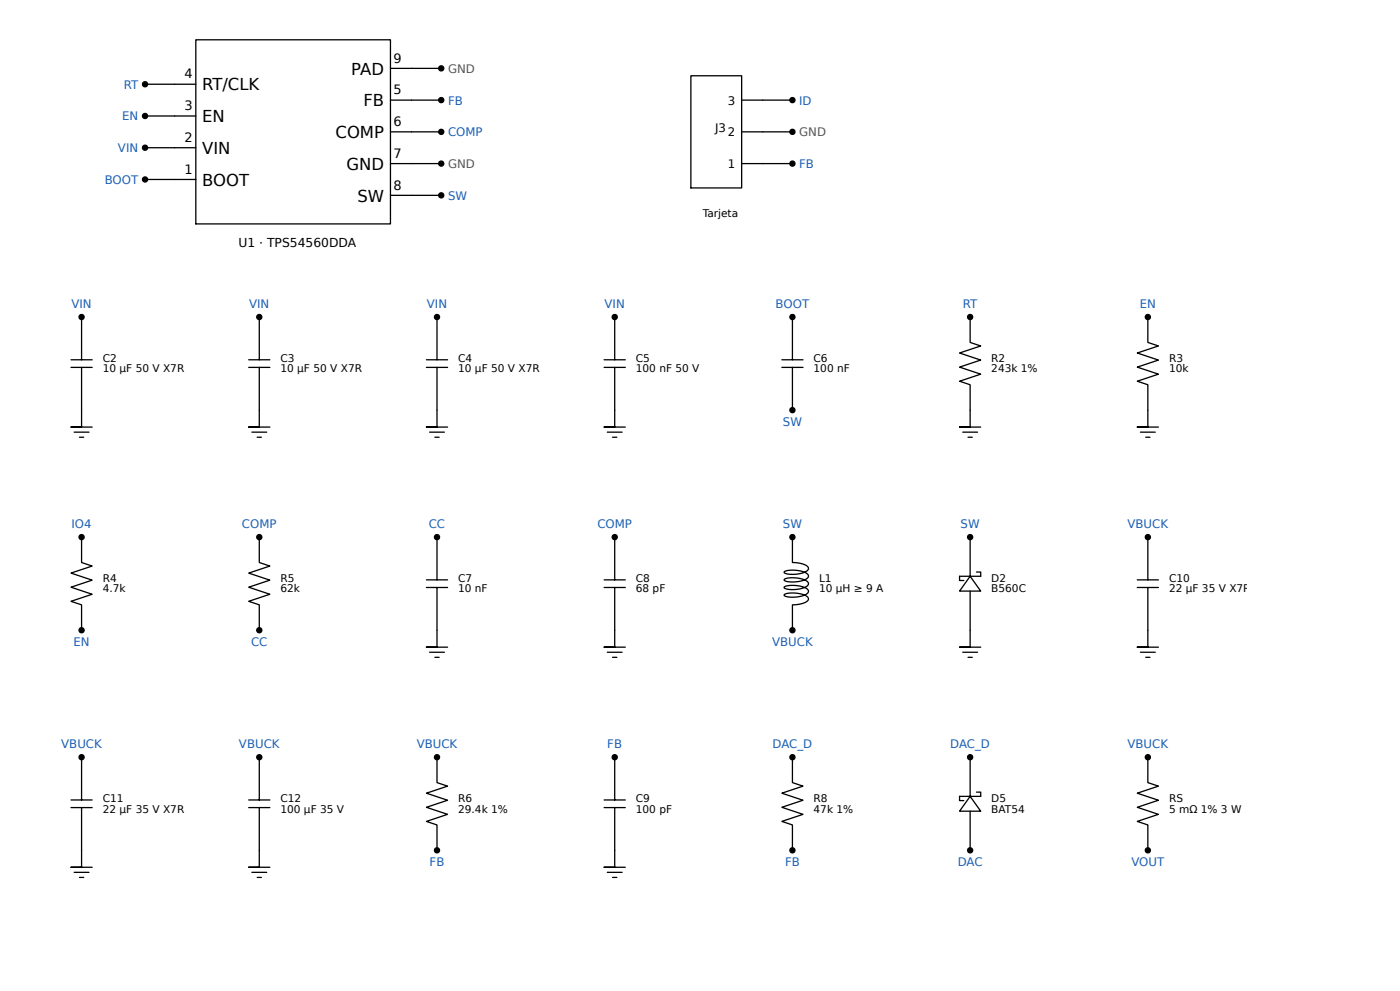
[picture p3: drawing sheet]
<svg xmlns="http://www.w3.org/2000/svg" width="420mm" height="297mm" viewBox="0 0 420 297" stroke-linecap="round" stroke-linejoin="round" font-family="sans-serif">
<g fill="none" stroke="#000" stroke-width=".39">
<path d="M58.8 11.9h58.4v55.3h-58.4zM43.5 34.8h15.3M43.5 25.3h15.3M117.2 39.6h15.2M117.2 30h15.2M117.2 20.5h15.2M207.4 22.7h15.2v33.7h-15.2zM222.6 39.6h15.2M222.6 30h15.2M43.5 53.9h15.3M43.5 44.3h15.3M117.2 58.6h15.2"/>
<path d="M117.2 49.1h15.2M222.6 49.1h15.2M24.5 95.1v12.9M77.8 95.1v12.9M131.2 95.1v12.9M184.5 95.1v12.9M237.8 95.1v12.9M291.2 95.1v7.6l3.2 1.1-6.4 2.1 6.4 2.1-6.4 2.2 6.4 2.1-6.4 2.1 3.2 1v12.7h-3.2h6.4M344.5 95.1v7.6l3.2 1.1-6.4 2.1 6.4 2.1-6.4 2.2 6.4 2.1-6.4 2.1 3.2 1v12.7h-3.2h6.4M21.3 108h6.4M21.3 110.2h6.4M24.5 110.2v17.9h-3.2h6.4"/>
<path d="M74.6 108h6.4M74.6 110.2h6.4M77.8 110.2v17.9h-3.2h6.4M128 108h6.3M128 110.2h6.3M131.2 110.2v17.9h-3.2h6.3M181.3 108h6.4M181.3 110.2h6.4M184.5 110.2v17.9h-3.2h6.4M234.7 108h6.3M234.7 110.2h6.3M237.8 110.2v12.9"/>
<path d="M22.3 129.7h4.4M23.8 131.2h1.3M75.6 129.7h4.4M77.2 131.2h1.3M128.9 129.7h4.5M130.5 131.2h1.3M182.3 129.7h4.4M183.9 131.2h1.2M289 129.7h4.4M290.5 131.2h1.3M342.3 129.7h4.4M343.9 131.2h1.3"/>
<path d="M24.5 161.2v7.6l3.2 1-6.4 2.2 6.4 2.1-6.4 2.1 6.4 2.1-6.4 2.1 3.2 1.1v7.6M77.8 161.2v7.6l3.2 1-6.4 2.2 6.4 2.1-6.4 2.1 6.4 2.1-6.4 2.1 3.2 1.1v7.6M128 174h6.3M128 176.3h6.3M131.2 176.3v17.9h-3.2h6.3M131.2 161.2v12.8M181.3 174h6.4M181.3 176.3h6.4M184.5 176.3v17.9h-3.2h6.4M184.5 161.2v12.8M237.8 161.2v7.6h.6a5.5 5.5 0 0 1 4.2 1.5 1.66 1.66 0 0 1-1.7 1.6l-3 .4a2.84 2.84 0 0 1-2.6-.6 7.6 7.6 0 0 1 6.7 .3 .96 .96 0 0 1 .7 1 .96 .96 0 0 1-.9 .8 8.2 8.2 0 0 1-6.4 .3 1.44 1.44 0 0 1 1.7-.7h1.5a4.8 4.8 0 0 1 4.1 1.6 2.85 2.85 0 0 1-3 1.8l-1.6 .1a3.6 3.6 0 0 1-2.8-.6 5 5 0 0 1 4.3-.5 3.1 3.1 0 0 1 3.1 1.7 4.8 4.8 0 0 1-4.5 1.7h-.5a2.43 2.43 0 0 1-2.4-.7 7.6 7.6 0 0 1 7.2 .8 1.21 1.21 0 0 1-1.1 1.6l-1.5 .4-2.1 .2v7.6M291.2 172.9l3.2 4.5h-6.4z"/>
<path d="M291.2 177.4v16.8h-3.2h6.4M291.2 161.2v11.7M293.1 171.6h1.3v1.3h-6.4v1.3h1.3M341.3 174h6.4M341.3 176.3h6.4M344.5 176.3v17.9h-3.2h6.4M344.5 161.2v12.8M128.9 195.7h4.5M130.5 197.2h1.3M182.3 195.7h4.4M183.9 197.2h1.2M289 195.7h4.4"/>
<path d="M290.5 197.2h1.3M342.3 195.7h4.4M343.9 197.2h1.3M24.5 227.2v12.8M77.8 227.2v12.8M131.2 227.2v7.6l3.1 1.1-6.3 2.1 6.3 2.1-6.3 2.1 6.3 2.1-6.3 2.2 3.2 1v7.6M184.5 227.2v12.8M237.8 227.2v7.6l3.2 1.1-6.3 2.1 6.3 2.1-6.3 2.1 6.3 2.1-6.3 2.2 3.1 1v7.6M291.2 239l3.2 4.4h-6.4zM291.2 227.2v11.8M293.1 237.7h1.3v1.3h-6.4v1.2h1.3M344.5 227.2v7.6l3.2 1.1-6.4 2.1 6.4 2.1-6.4 2.1 6.4 2.1-6.4 2.2 3.2 1v7.6"/>
<path d="M21.3 240h6.4M21.3 242.3h6.4M24.5 242.3v17.9h-3.2h6.4M74.6 240h6.4M74.6 242.3h6.4M77.8 242.3v17.9h-3.2h6.4M181.3 240h6.4M181.3 242.3h6.4M184.5 242.3v17.9h-3.2h6.4M291.2 243.4v11.7M22.3 261.7h4.4M23.8 263.3h1.3"/>
<path d="M75.6 261.7h4.4M77.2 263.3h1.3M182.3 261.7h4.4M183.9 263.3h1.2"/>
<circle cx="43.5" cy="34.8" r=".76"/>
<circle cx="43.5" cy="25.3" r=".76"/>
<circle cx="132.4" cy="30" r=".76"/>
<circle cx="132.4" cy="39.6" r=".76"/>
<circle cx="132.4" cy="20.5" r=".76"/>
<circle cx="237.8" cy="30" r=".76"/>
<circle cx="237.8" cy="39.6" r=".76"/>
<circle cx="43.5" cy="53.9" r=".76"/>
<circle cx="43.5" cy="44.3" r=".76"/>
<circle cx="132.4" cy="49.1" r=".76"/>
<circle cx="132.4" cy="58.6" r=".76"/>
<circle cx="237.8" cy="49.1" r=".76"/>
<circle cx="24.5" cy="95.1" r=".76"/>
<circle cx="77.8" cy="95.1" r=".76"/>
<circle cx="131.2" cy="95.1" r=".76"/>
<circle cx="184.5" cy="95.1" r=".76"/>
<circle cx="237.8" cy="95.1" r=".76"/>
<circle cx="291.2" cy="95.1" r=".76"/>
<circle cx="344.5" cy="95.1" r=".76"/>
<circle cx="237.8" cy="123.1" r=".76"/>
<circle cx="24.5" cy="161.2" r=".76"/>
<circle cx="77.8" cy="161.2" r=".76"/>
<circle cx="131.2" cy="161.2" r=".76"/>
<circle cx="184.5" cy="161.2" r=".76"/>
<circle cx="237.8" cy="161.2" r=".76"/>
<circle cx="291.2" cy="161.2" r=".76"/>
<circle cx="344.5" cy="161.2" r=".76"/>
<circle cx="24.5" cy="189.1" r=".76"/>
<circle cx="77.8" cy="189.1" r=".76"/>
<circle cx="237.8" cy="189.1" r=".76"/>
<circle cx="24.5" cy="227.2" r=".76"/>
<circle cx="77.8" cy="227.2" r=".76"/>
<circle cx="131.2" cy="227.2" r=".76"/>
<circle cx="184.5" cy="227.2" r=".76"/>
<circle cx="237.8" cy="227.2" r=".76"/>
<circle cx="291.2" cy="227.2" r=".76"/>
<circle cx="344.5" cy="227.2" r=".76"/>
<circle cx="131.2" cy="255.1" r=".76"/>
<circle cx="237.8" cy="255.1" r=".76"/>
<circle cx="291.2" cy="255.1" r=".76"/>
<circle cx="344.5" cy="255.1" r=".76"/>
</g>
<g fill="#000">
<circle cx="43.5" cy="34.8" r=".76"/>
<circle cx="43.5" cy="25.3" r=".76"/>
<circle cx="132.4" cy="30" r=".76"/>
<circle cx="132.4" cy="39.6" r=".76"/>
<circle cx="132.4" cy="20.5" r=".76"/>
<circle cx="237.8" cy="30" r=".76"/>
<circle cx="237.8" cy="39.6" r=".76"/>
<circle cx="43.5" cy="53.9" r=".76"/>
<circle cx="43.5" cy="44.3" r=".76"/>
<circle cx="132.4" cy="49.1" r=".76"/>
<circle cx="132.4" cy="58.6" r=".76"/>
<circle cx="237.8" cy="49.1" r=".76"/>
<circle cx="24.5" cy="95.1" r=".76"/>
<circle cx="77.8" cy="95.1" r=".76"/>
<circle cx="131.2" cy="95.1" r=".76"/>
<circle cx="184.5" cy="95.1" r=".76"/>
<circle cx="237.8" cy="95.1" r=".76"/>
<circle cx="291.2" cy="95.1" r=".76"/>
<circle cx="344.5" cy="95.1" r=".76"/>
<circle cx="237.8" cy="123.1" r=".76"/>
<circle cx="24.5" cy="161.2" r=".76"/>
<circle cx="77.8" cy="161.2" r=".76"/>
<circle cx="131.2" cy="161.2" r=".76"/>
<circle cx="184.5" cy="161.2" r=".76"/>
<circle cx="237.8" cy="161.2" r=".76"/>
<circle cx="291.2" cy="161.2" r=".76"/>
<circle cx="344.5" cy="161.2" r=".76"/>
<circle cx="24.5" cy="189.1" r=".76"/>
<circle cx="77.8" cy="189.1" r=".76"/>
<circle cx="237.8" cy="189.1" r=".76"/>
<circle cx="24.5" cy="227.2" r=".76"/>
<circle cx="77.8" cy="227.2" r=".76"/>
<circle cx="131.2" cy="227.2" r=".76"/>
<circle cx="184.5" cy="227.2" r=".76"/>
<circle cx="237.8" cy="227.2" r=".76"/>
<circle cx="291.2" cy="227.2" r=".76"/>
<circle cx="344.5" cy="227.2" r=".76"/>
<circle cx="131.2" cy="255.1" r=".76"/>
<circle cx="237.8" cy="255.1" r=".76"/>
<circle cx="291.2" cy="255.1" r=".76"/>
<circle cx="344.5" cy="255.1" r=".76"/>
</g>
<g font-size="4.9">
<text x="105.4" y="22.4">PAD</text>
<text x="60.7" y="27.1">RT/CLK</text>
<text x="109.1" y="31.9">FB</text>
<text x="60.7" y="36.7">EN</text>
<text x="100.7" y="41.4">COMP</text>
<text x="60.7" y="46.2">VIN</text>
<text x="104" y="50.9">GND</text>
<text x="60.7" y="55.7">BOOT</text>
<text x="107.3" y="60.5">SW</text>
</g>
<g font-size="3.9">
<text x="55.4" y="23.5">4</text>
<text x="118.1" y="18.8">9</text>
<text x="118.1" y="28.3">5</text>
<text x="55.4" y="33.1">3</text>
<text x="118.1" y="37.8">6</text>
<text x="55.4" y="42.6">2</text>
<text x="118.1" y="47.3">7</text>
<text x="55.4" y="52.1">1</text>
<text x="118.1" y="56.9">8</text>
</g>
<text font-size="3.7" x="71.6" y="74.2">U1 · TPS54560DDA</text>
<g font-size="3.5" fill="#555">
<text x="134.5" y="21.8">GND</text>
<text x="239.9" y="40.9">GND</text>
<text x="134.5" y="50.4">GND</text>
</g>
<g font-size="3.5" fill="#1a5fb4">
<text x="37.2" y="26.6">RT</text>
<text x="134.5" y="31.4">FB</text>
<text x="239.9" y="31.4">ID</text>
<text x="36.6" y="36.1">EN</text>
<text x="134.5" y="40.9">COMP</text>
<text x="35.4" y="45.6">VIN</text>
<text x="239.9" y="50.4">FB</text>
<text x="31.4" y="55.2">BOOT</text>
<text x="134.5" y="59.9">SW</text>
<text x="21.4" y="92.3">VIN</text>
<text x="74.8" y="92.3">VIN</text>
<text x="128.1" y="92.3">VIN</text>
<text x="181.5" y="92.3">VIN</text>
<text x="232.8" y="92.3">BOOT</text>
<text x="289" y="92.3">RT</text>
<text x="342.1" y="92.3">EN</text>
<text x="235" y="127.7">SW</text>
<text x="21.5" y="158.3">IO4</text>
<text x="72.6" y="158.3">COMP</text>
<text x="128.7" y="158.3">CC</text>
<text x="179.3" y="158.3">COMP</text>
<text x="235" y="158.3">SW</text>
<text x="288.3" y="158.3">SW</text>
<text x="338.4" y="158.3">VBUCK</text>
<text x="22" y="193.8">EN</text>
<text x="75.4" y="193.8">CC</text>
<text x="231.7" y="193.8">VBUCK</text>
<text x="18.4" y="224.4">VBUCK</text>
<text x="71.7" y="224.4">VBUCK</text>
<text x="125.1" y="224.4">VBUCK</text>
<text x="182.3" y="224.4">FB</text>
<text x="231.9" y="224.4">DAC_D</text>
<text x="285.2" y="224.4">DAC_D</text>
<text x="338.4" y="224.4">VBUCK</text>
<text x="128.9" y="259.8">FB</text>
<text x="235.6" y="259.8">FB</text>
<text x="287.4" y="259.8">DAC</text>
<text x="339.6" y="259.8">VOUT</text>
</g>
<g font-size="3.5">
<text x="218.4" y="31.4">3</text>
<text x="214.6" y="39.6">J3</text>
<text x="218.4" y="40.9">2</text>
<text x="218.4" y="50.4">1</text>
</g>
<g font-size="3.2">
<text x="210.9" y="65.1">Tarjeta</text>
<text x="30.8" y="108.6">C2</text>
<text x="30.8" y="111.7">10 µF 50 V X7R</text>
<text x="84.2" y="108.6">C3</text>
<text x="84.2" y="111.7">10 µF 50 V X7R</text>
<text x="137.5" y="108.6">C4</text>
<text x="137.5" y="111.7">10 µF 50 V X7R</text>
<text x="190.8" y="108.6">C5</text>
<text x="190.8" y="111.7">100 nF 50 V</text>
<text x="244.2" y="108.6">C6</text>
<text x="244.2" y="111.7">100 nF</text>
<text x="297.5" y="108.6">R2</text>
<text x="297.5" y="111.7">243k 1%</text>
<text x="350.9" y="108.6">R3</text>
<text x="350.9" y="111.7">10k</text>
<text x="30.8" y="174.6">R4</text>
<text x="30.8" y="177.8">4.7k</text>
<text x="84.2" y="174.6">R5</text>
<text x="84.2" y="177.8">62k</text>
<text x="137.5" y="174.6">C7</text>
<text x="137.5" y="177.8">10 nF</text>
<text x="190.8" y="174.6">C8</text>
<text x="190.8" y="177.8">68 pF</text>
<text x="245.8" y="174.6">L1</text>
<text x="245.8" y="177.8">10 µH ≥ 9 A</text>
<text x="297.5" y="174.6">D2</text>
<text x="297.5" y="177.8">B560C</text>
<text x="350.9" y="174.6">C10</text>
<text x="350.9" y="177.8">22 µF 35 V X7R</text>
<text x="30.8" y="240.6">C11</text>
<text x="30.8" y="243.8">22 µF 35 V X7R</text>
<text x="84.2" y="240.6">C12</text>
<text x="84.2" y="243.8">100 µF 35 V</text>
<text x="137.5" y="240.6">R6</text>
<text x="137.5" y="243.8">29.4k 1%</text>
<text x="190.8" y="240.6">C9</text>
<text x="190.8" y="243.8">100 pF</text>
<text x="244.2" y="240.6">R8</text>
<text x="244.2" y="243.8">47k 1%</text>
<text x="297.5" y="240.6">D5</text>
<text x="297.5" y="243.8">BAT54</text>
<text x="350.9" y="240.6">RS</text>
<text x="350.9" y="243.8">5 mΩ 1% 3 W</text>
</g>
</svg>
